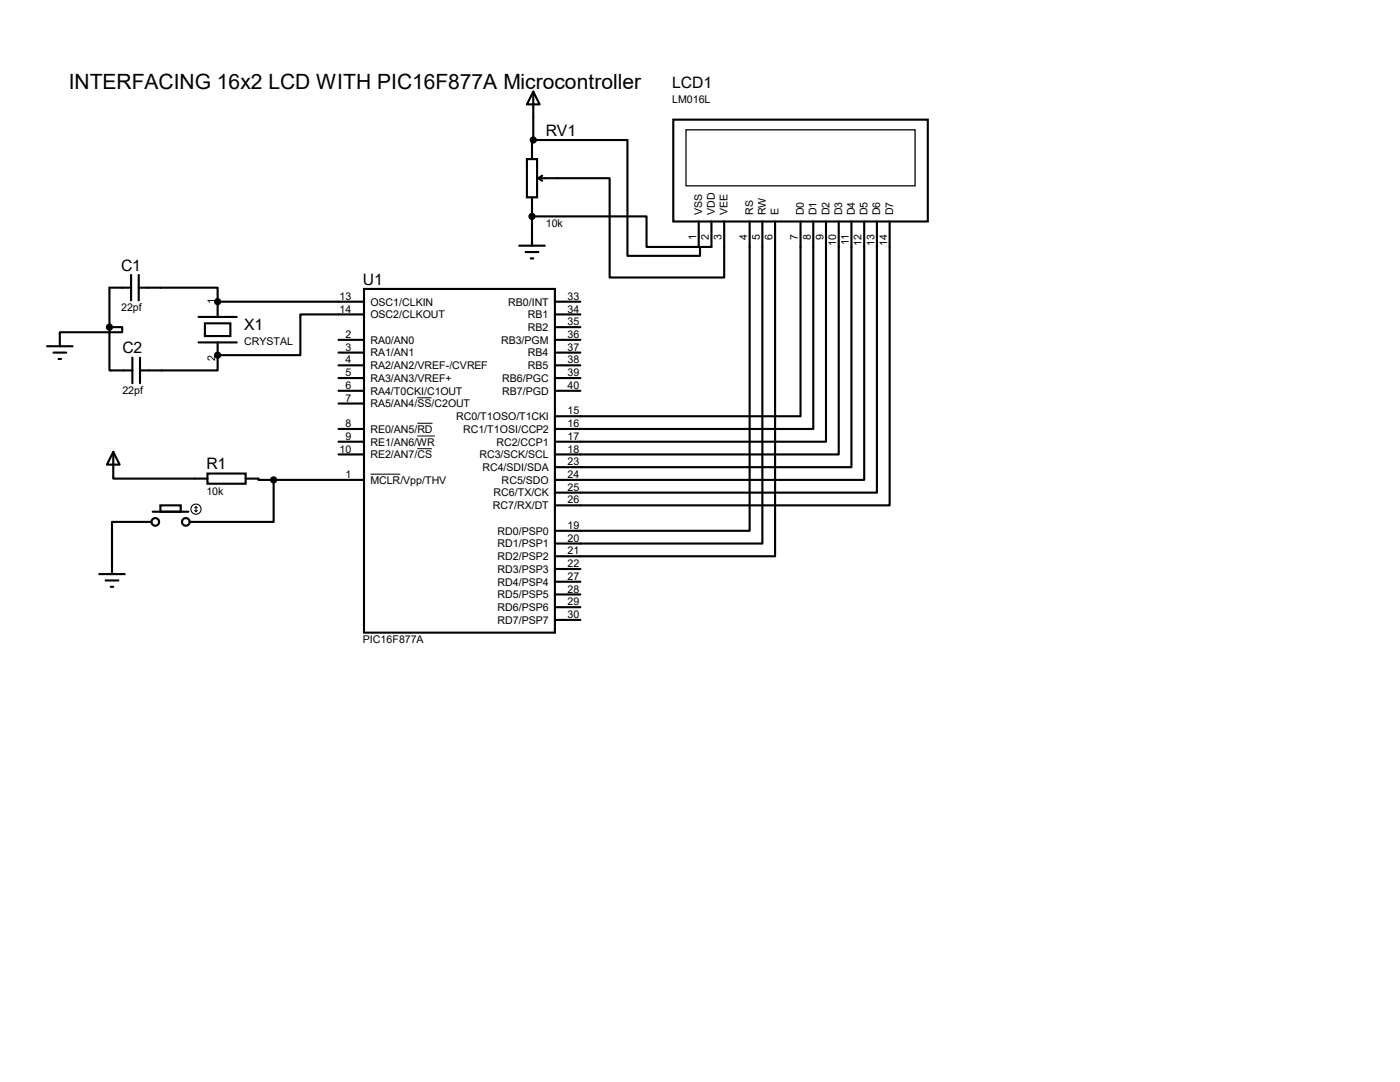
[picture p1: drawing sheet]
<svg xmlns="http://www.w3.org/2000/svg" width="279mm" height="216mm" viewBox="0 0 279 216" stroke-linecap="round" stroke-linejoin="round" font-family="sans-serif">
<g fill="none" stroke="#000" stroke-width=".42">
<path d="M106.4 18.3l1.3 2.5h-2.5zM106.4 18.3v9.6h-.2v3.8M105.2 31.7h2v7.7h-2zM106.2 39.4v9.6M106.4 27.9h18.8v23.2h14.5v-1.8h2.3v-5.1M107.4 35.6h14.3v19.8h22.8v-11.2M107.4 35.6l.8 .5M108.2 35.1l-.8 .5M134.4 23.9h50.8v20.3h-50.8zM26.2 57.4h-4.4v7.9M26.2 54.9v5M27.7 57.4h15.7v2.8"/>
<path d="M27.7 54.9v5M72.6 57.7h38.1v68.5h-38.1zM103.6 49h5.1M104.9 50.3h2.5M105.9 51.6h.5M106.2 43.2h22.8v6.1h10.4v-5.1M149.6 44.2v61.7h-38.9M152.1 44.2v64.3h-41.4M154.7 44.2v66.8h-44M159.8 44.2v38.9h-49.1M162.3 44.2v41.4h-51.6M164.8 44.2v43.9h-54.1"/>
<path d="M167.4 44.2v46.5h-56.7M169.9 44.2v49h-59.2M172.5 44.2v51.6h-61.8M175 44.2v54.1h-64.3M177.5 44.2v56.6h-66.8M9.4 69.1h5.1M10.7 70.4h2.5M11.7 71.6h.5M21.8 65.3v8.6h4.6M21.8 65.3h2.6v1h-12.5v2.8M26.4 71.4v5.1M27.9 71.4v5.1"/>
<path d="M39.6 63.2h7.6M39.6 68.3h7.6M40.9 64.5h5.1v2.6h-5.1zM43.4 70.9v3h-15.5M43.4 68.3v2.6M67.6 67.8h5M67.6 70.4h5M67.6 72.9h5M67.6 78h5M67.6 75.4h5M72.6 60.2h-29.2v3M72.6 62.7h-12.7v8.2h-16.5"/>
<path d="M110.7 67.8h5.1M110.7 70.4h5.1M110.7 72.9h5.1M110.7 78h5.1M110.7 60.2h5.1M110.7 62.7h5.1M110.7 75.4h5.1M110.7 65.3h5.1M22.6 90.2l1.3 2.5h-2.6zM22.6 90.2v5.3h18.8M41.4 94.5h7.6v2h-7.6zM49 95.5h2.6v.3h3"/>
<path d="M54.6 95.8v8.3h-16.8M54.6 95.8h18M67.6 80.5h5M67.6 85.6h5M67.6 88.1h5M67.6 90.7h5M19.8 114.6h5.1M21.1 115.8h2.5M22.1 117.1h.5M30.2 104.1h-7.8v10.5M30.5 102.1h7.1M32 100.8h4.1v1.3h-4.1z"/>
<path d="M110.7 118.6h5.1M110.7 116.1h5.1M110.7 113.5h5.1M110.7 123.7h5.1M110.7 121.2h5.1"/>
<circle cx="31" cy="104.1" r=".76"/>
<circle cx="37.1" cy="104.1" r=".76"/>
</g>
<g fill="#000">
<circle cx="106.2" cy="43.2" r=".21"/>
<circle cx="43.4" cy="70.9" r=".21"/>
</g>
<path d="M83.3 79.4h2.8M73.9 94.6h6M83.3 84.5h3M83.3 87h3.5M83.3 89.5h2.9" fill="none" stroke="#000" stroke-width=".2"/>
<g fill="none" stroke="#000" stroke-width=".21">
<path d="M38.9 101.9l.2 .2M39.1 101.1v1M39.1 101.1l-.2 .2M39.1 101.1l.3 .2M39.4 101.9l-.3 .2"/>
<circle cx="39.1" cy="101.6" r="1.02"/>
</g>
<path d="M136.9 25.9h45.7v11.2h-45.7z" fill="none" stroke="#000" stroke-width=".25"/>
<g fill="#000" stroke="#000" stroke-width=".42">
<circle cx="106.4" cy="27.9" r=".51"/>
<circle cx="106.2" cy="43.2" r=".51"/>
<circle cx="21.8" cy="65.3" r=".51"/>
<circle cx="43.4" cy="70.9" r=".51"/>
<circle cx="43.4" cy="60.2" r=".51"/>
<circle cx="54.6" cy="95.8" r=".51"/>
</g>
<text font-size="4.2" x="13.7" y="17.8">INTERFACING 16x2 LCD WITH PIC16F877A Microcontroller</text>
<g font-size="3.1">
<text x="134.2" y="17.6">LCD1</text>
<text x="108.9" y="27.1">RV1</text>
<text x="24.2" y="54">C1</text>
<text x="72.4" y="56.8">U1</text>
<text x="48.7" y="65.9">X1</text>
<text x="24.4" y="70.5">C2</text>
<text x="41.2" y="93.6">R1</text>
</g>
<g font-size="2.1">
<text x="134.2" y="20.5">LM016L</text>
<text x="108.9" y="45.3">10k</text>
<text x="138.9" y="47.9" transform="rotate(-90 138.9 47.9)">1</text>
<text x="140.1" y="42.9" transform="rotate(-90 140.1 42.9)">VSS</text>
<text x="141.5" y="47.9" transform="rotate(-90 141.5 47.9)">2</text>
<text x="142.7" y="42.9" transform="rotate(-90 142.7 42.9)">VDD</text>
<text x="144" y="47.9" transform="rotate(-90 144 47.9)">3</text>
<text x="145.2" y="42.9" transform="rotate(-90 145.2 42.9)">VEE</text>
<text x="149.1" y="47.9" transform="rotate(-90 149.1 47.9)">4</text>
<text x="150.3" y="42.9" transform="rotate(-90 150.3 42.9)">RS</text>
<text x="151.6" y="47.9" transform="rotate(-90 151.6 47.9)">5</text>
<text x="152.8" y="42.9" transform="rotate(-90 152.8 42.9)">RW</text>
<text x="154.2" y="47.9" transform="rotate(-90 154.2 47.9)">6</text>
<text x="155.4" y="42.9" transform="rotate(-90 155.4 42.9)">E</text>
<text x="159.3" y="47.9" transform="rotate(-90 159.3 47.9)">7</text>
<text x="160.4" y="42.9" transform="rotate(-90 160.4 42.9)">D0</text>
<text x="161.8" y="47.9" transform="rotate(-90 161.8 47.9)">8</text>
<text x="163" y="42.9" transform="rotate(-90 163 42.9)">D1</text>
<text x="164.3" y="47.9" transform="rotate(-90 164.3 47.9)">9</text>
<text x="165.5" y="42.9" transform="rotate(-90 165.5 42.9)">D2</text>
<text x="168.1" y="42.9" transform="rotate(-90 168.1 42.9)">D3</text>
<text x="170.6" y="42.9" transform="rotate(-90 170.6 42.9)">D4</text>
<text x="173.1" y="42.9" transform="rotate(-90 173.1 42.9)">D5</text>
<text x="175.7" y="42.9" transform="rotate(-90 175.7 42.9)">D6</text>
<text x="178.2" y="42.9" transform="rotate(-90 178.2 42.9)">D7</text>
<text x="166.9" y="49.1" transform="rotate(-90 166.9 49.1)">10</text>
<text x="169.4" y="48.9" transform="rotate(-90 169.4 48.9)">11</text>
<text x="172" y="49.1" transform="rotate(-90 172 49.1)">12</text>
<text x="174.5" y="49.1" transform="rotate(-90 174.5 49.1)">13</text>
<text x="177" y="49.1" transform="rotate(-90 177 49.1)">14</text>
<text x="67.8" y="59.8">13</text>
<text x="113.3" y="59.8">33</text>
<text x="24.2" y="62.1">22pf</text>
<text x="42.9" y="60.7" transform="rotate(-90 42.9 60.7)">1</text>
<text x="67.8" y="62.4">14</text>
<text x="73.9" y="61">OSC1/CLKIN</text>
<text x="73.9" y="63.5">OSC2/CLKOUT</text>
<text x="101.4" y="61">RB0/INT</text>
<text x="105.4" y="63.5">RB1</text>
<text x="113.3" y="64.9">35</text>
<text x="113.3" y="62.4">34</text>
<text x="48.7" y="68.8">CRYSTAL</text>
<text x="68.9" y="67.4">2</text>
<text x="68.9" y="70">3</text>
<text x="73.9" y="68.6">RA0/AN0</text>
<text x="73.9" y="71.1">RA1/AN1</text>
<text x="100" y="68.6">RB3/PGM</text>
<text x="105.4" y="71.1">RB4</text>
<text x="105.4" y="66">RB2</text>
<text x="113.3" y="70">37</text>
<text x="113.3" y="67.4">36</text>
<text x="42.9" y="72.1" transform="rotate(-90 42.9 72.1)">2</text>
<text x="68.9" y="72.5">4</text>
<text x="68.9" y="77.6">6</text>
<text x="68.9" y="75.1">5</text>
<text x="73.9" y="73.7">RA2/AN2/VREF-/CVREF</text>
<text x="73.9" y="76.2">RA3/AN3/VREF+</text>
<text x="100.2" y="76.2">RB6/PGC</text>
<text x="105.4" y="73.7">RB5</text>
<text x="113.3" y="77.6">40</text>
<text x="113.3" y="75.1">39</text>
<text x="113.3" y="72.5">38</text>
<text x="24.4" y="78.6">22pf</text>
<text x="68.9" y="80.1">7</text>
<text x="73.9" y="78.7">RA4/T0CKI/C1OUT</text>
<text x="73.9" y="81.3">RA5/AN4/SS/C2OUT</text>
<text x="91" y="83.8">RC0/T1OSO/T1CKI</text>
<text x="100.2" y="78.7">RB7/PGD</text>
<text x="113.3" y="82.7">15</text>
<text x="68.9" y="85.2">8</text>
<text x="68.9" y="87.8">9</text>
<text x="73.9" y="86.4">RE0/AN5/RD</text>
<text x="73.9" y="88.9">RE1/AN6/WR</text>
<text x="92.4" y="86.4">RC1/T1OSI/CCP2</text>
<text x="99.1" y="88.9">RC2/CCP1</text>
<text x="113.3" y="85.2">16</text>
<text x="113.3" y="87.8">17</text>
<text x="67.8" y="90.3">10</text>
<text x="68.9" y="95.4">1</text>
<text x="73.9" y="91.4">RE2/AN7/CS</text>
<text x="95.7" y="91.4">RC3/SCK/SCL</text>
<text x="96.3" y="94">RC4/SDI/SDA</text>
<text x="113.3" y="90.3">18</text>
<text x="113.3" y="95.4">24</text>
<text x="113.3" y="92.8">23</text>
<text x="41.2" y="98.7">10k</text>
<text x="73.9" y="96.5">MCLR/Vpp/THV</text>
<text x="98.4" y="101.6">RC7/RX/DT</text>
<text x="98.5" y="99.1">RC6/TX/CK</text>
<text x="100.1" y="96.5">RC5/SDO</text>
<text x="113.3" y="100.5">26</text>
<text x="113.3" y="97.9">25</text>
<text x="99.3" y="106.7">RD0/PSP0</text>
<text x="113.3" y="105.5">19</text>
<text x="99.3" y="109.2">RD1/PSP1</text>
<text x="99.3" y="111.8">RD2/PSP2</text>
<text x="113.3" y="108.1">20</text>
<text x="113.3" y="113.2">22</text>
<text x="113.3" y="110.6">21</text>
<text x="99.3" y="119.4">RD5/PSP5</text>
<text x="99.3" y="116.8">RD4/PSP4</text>
<text x="99.3" y="114.3">RD3/PSP3</text>
<text x="113.3" y="118.2">28</text>
<text x="113.3" y="115.7">27</text>
<text x="99.3" y="124.5">RD7/PSP7</text>
<text x="99.3" y="121.9">RD6/PSP6</text>
<text x="113.3" y="123.3">30</text>
<text x="113.3" y="120.8">29</text>
<text x="72.4" y="128.4">PIC16F877A</text>
</g>
</svg>
